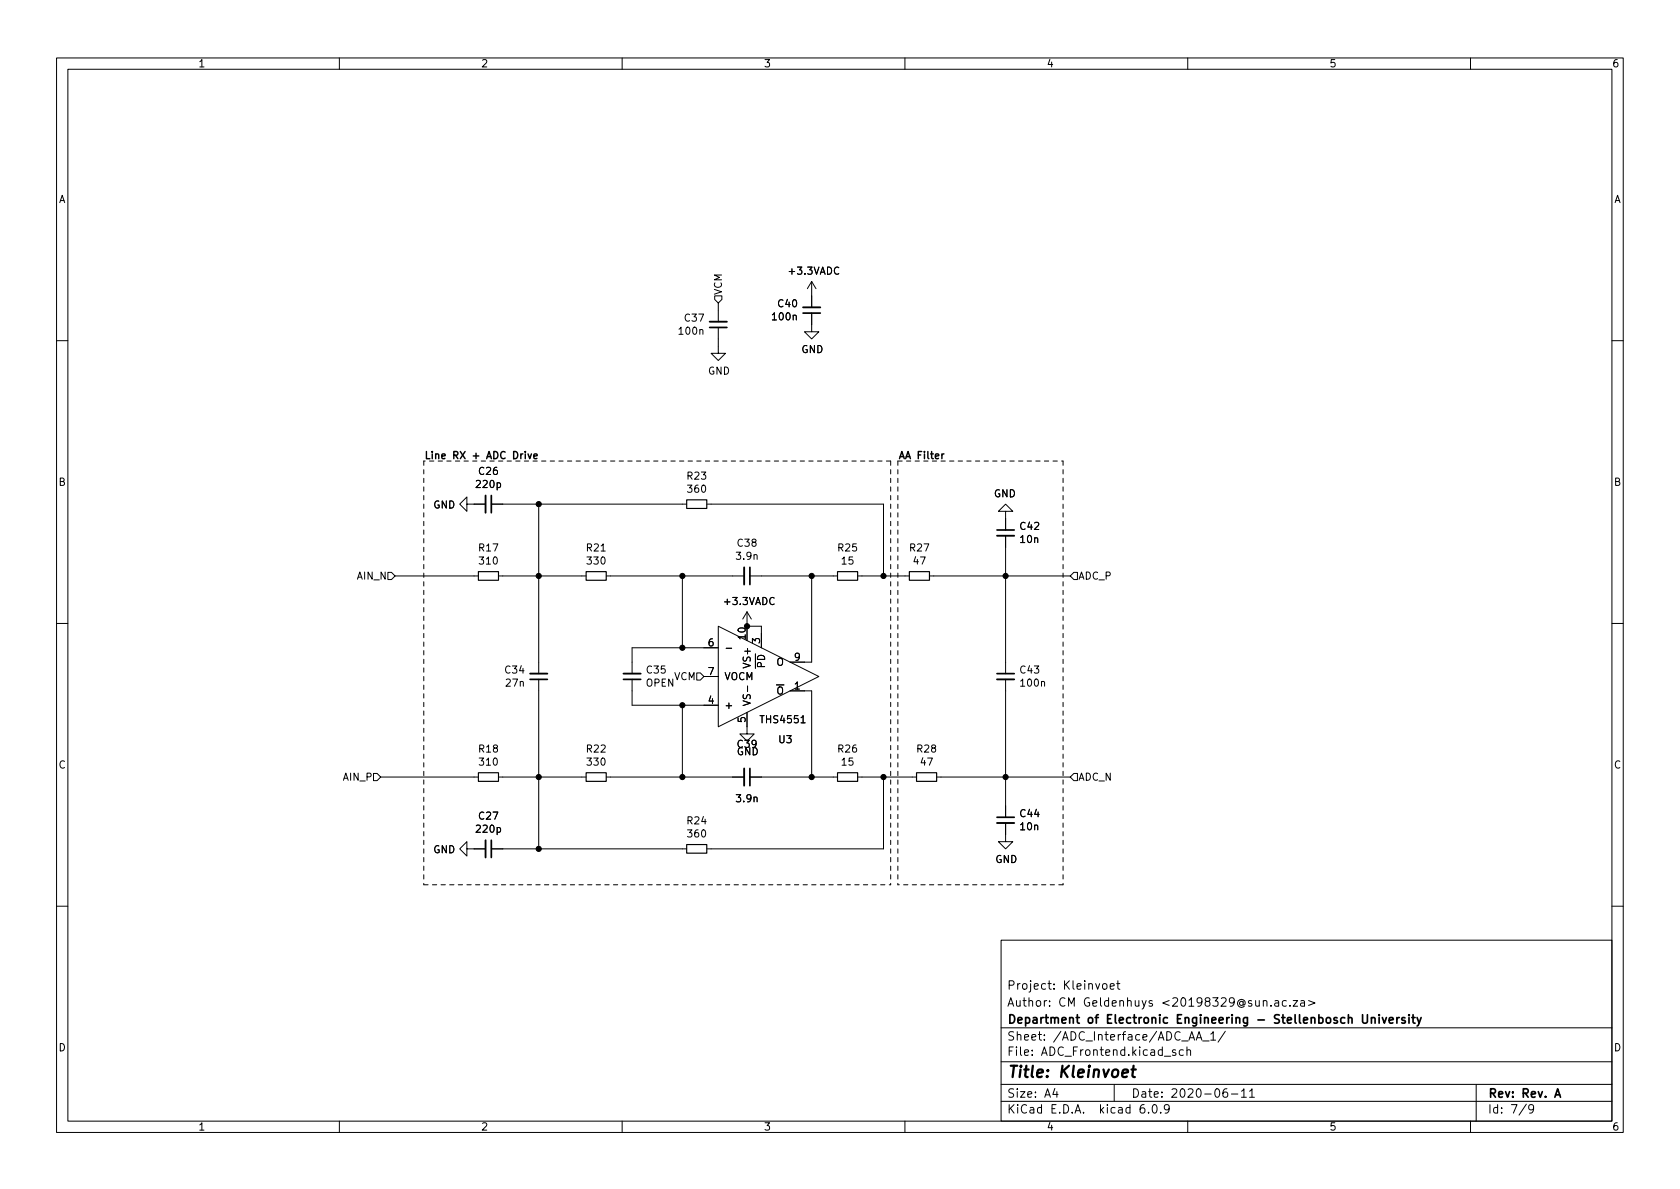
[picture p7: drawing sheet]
<svg xmlns="http://www.w3.org/2000/svg" width="297mm" height="210mm" viewBox="0 0 297 210" stroke-linecap="round" stroke-linejoin="round" font-family="sans-serif">
<g fill="none" stroke="#000" stroke-width=".18">
<path d="M10 10.2h277v190.1h-277zM12 12.2h273v186.1h-273zM60 10.2v2M110 10.2v2M160 10.2v2M210 10.2v2M260 10.2v2M126.4 52.3h1.2v.7l-.6 .6-.6-.6zM127 57.9v4.6h1.3l-1.3 1.2-1.3-1.2h1.3M127 53.6v3.3M143.5 55.4v3.3h1.3l-1.3 1.2-1.3-1.2h1.3M143.5 49.8l-.8 1.2"/>
<path d="M143.5 49.8v4.6M143.5 49.8l.8 1.2M10 60.2h2M285 60.2h2M82.5 89.1v-1.2l-1.2 1.2 1.2 1.3v-1.3h3.4M86.9 89.1h34.5M95.2 89.1v30M125 89.1h31.2v12.7M177.8 90.4h1.3l-1.3-1.3-1.3 1.3h1.3v3.3M177.8 94.7v24.4M10 110.2h2M68.6 101.2h.6l.6 .6-.6 .7h-.6z"/>
<path d="M69.8 101.8h14.8M88.1 101.8h15.5M107.2 101.8h24.4M120.6 101.8v12.7M123.2 119h.6l.7 .6-.7 .7h-.6zM124.5 119.6h2.5M127 110.7l17.8 8.9-17.8 8.9zM127 114.5h-15.2v4.6M128.4 114.6h1M132.1 108.2v2.5h2.5v3.8M132.1 108.2l-.8 1.3M132.1 108.2l.7 1.3"/>
<path d="M132.6 101.8h15.5M143.5 101.8v15.3h-3.8M151.6 101.8h9.2M164.3 101.8h24.9M189.9 101.2h.6v1.3h-.6l-.7-.7zM285 110.2h2M66 136.8h.7l.6 .6-.6 .6h-.7zM67.3 137.4h17.3M88.1 137.4h15.5M95.2 120.1v30M107.2 137.4h24.4M111.8 120.1v4.6h15.2"/>
<path d="M120.6 124.7v12.7M132.1 126v3.8h1.2l-1.2 1.3-1.3-1.3h1.3M132.2 121.3v1M132.6 137.4h15.5M139.7 122.2h3.8v15.2M151.6 137.4h10.5M156.2 137.4v12.7h-31.2M165.6 137.4h23.6M177.8 120.1v24.4M189.2 137.4l.7-.6h.6v1.2h-.6zM82.5 150.1v-1.3l-1.2 1.3 1.2 1.3v-1.3h3.4M86.9 150.1h34.5"/>
<path d="M177.8 145.5v3.3h1.3l-1.3 1.3-1.3-1.3h1.3M10 160.2h2M177 166.3h108v32h-108zM195.1 174l.3-.1 .3 .3v.4l-.3 .3h-.3l-.2-.3v-.4zM196.3 174.4l.7-.1-.1-.3-.4-.1-.2 .2 .1 .8h.5M197.4 173.9h.6M197.6 173.4v1.3l.4 .2M224.7 177.8v.1M225.4 177h.6l.1 .9M226.1 177.3l-.5 .1a.29 .29 0 0 0-.2 .2 .29 .29 0 0 0 .2 .3h.5M227.4 177l-.4-.1-.3 .3v.4l.2 .3h.5M228.1 177.8v.1"/>
<path d="M228.6 176.9h.8l-.8 1h.8M230 177h.6v.9M230.6 177.3l-.5 .1a.29 .29 0 0 0-.2 .2 .29 .29 0 0 0 .2 .3h.5M231.4 176.9l1.1 .5-1.1 .4M285 160.2h2M60 198.3v2M110 198.3v2M160 198.3v2M177 194.8h108M177 191.8h108M177 187.8h108M177 181.8h108"/>
<path d="M186.5 192.5l-.4 1h1M186.9 193v1M197 191.8v3M202.3 195.3a.59 .59 0 0 0-.7 .7v.5l.1 .3h.4l.3-.1v-.5l-.1-.2-.4-.1-.3 .3M203.1 196.7v.1M203.9 195.4l.2-.1a.81 .81 0 0 1 .6 .7 .81 .81 0 0 1-.3 .8h-.2a.81 .81 0 0 1-.6-.6 .81 .81 0 0 1 .3-.8zM205.2 196.7v.1M205.9 186.8h1.1M206.7 196l-.3 .3h-.3l-.2-.3 .1-.6 .4-.1 .2 .2a.99 .99 0 0 1-.3 1.3h-.3M207.9 185.7l-.4-.1-.2 .2 .1 .3 .5 .1v.4h-.6M209.2 185.7l-.4-.1-.3 .3v.4l.1 .3h.6M209.9 185.8l.2-.2 .3 .1 .1 .9"/>
<path d="M209.9 185.1v1.5M210 198.3v2M211.5 183.9l.5-1.5 .5 1.5M211.6 183.5h.8M212.6 184.1h1.2M214.1 182.9l.4-.5v1.5M214.1 183.9h.8M216.6 182.4l-1.2 1.9M216.9 192.5a.59 .59 0 0 0-.7 .7v.5l.2 .3h.4l.2-.1 .1-.5-.2-.2-.4-.1-.3 .3M217.7 193.5h1.2M219.5 193l.4-.5v1.5M219.5 194h.9"/>
<path d="M220.9 193l.5-.5v1.5M220.9 194h.9M260 198.3v2M261 191.8v6.5M269.9 195.3l-1.3 1.9M271.2 196l-.3 .3h-.3l-.3-.3 .1-.6 .5-.1 .2 .2a.99 .99 0 0 1-.4 1.3h-.3"/>
</g>
<g fill="none" stroke="#000" stroke-width=".3">
<path d="M125.5 57.9h3M142 55.4h3M86.9 87.6v3.1M176.3 93.7h3M132.6 100.3v3.1M176.3 119.1h3M93.7 120.1h3.1M110.2 120.1h3.1M132.6 135.9v3M86.9 148.6v3M176.3 144.5h3M240.9 179.4v1.2l.3 .3h.4l.2-.3v-1.2"/>
<path d="M242.5 179.9v1M243.8 179.4v.2M243.8 179.9v1M244.4 179.9l.4 1 .3-1M247 179.9v1M247.4 179.9l-.3 .1-.1 .2M249.1 179.4v.2M249.1 179.9v1M249.6 179.9h.6M249.8 179.4v1.3l.4 .2M250.6 179.9l.3 1M251.3 179.9l-.5 1.4-.2 .1"/>
<path d="M242.5 180.1l.2-.2 .4 .1v.9M245.6 180.4l.7-.1v-.3l-.5-.1-.2 .2 .1 .8h.6M248.4 180l-.3-.1-.3 .2 .1 .3 .5 .1v.4h-.6M274.9 194l.5-1.5 .5 1.5M275.1 193.6h.7"/>
</g>
<path d="M198.5 189.8l.9-.2v-.4l-.2-.1-.6 .1-.2 1 .3 .3 .5-.1M200.1 189.1h.7M200.4 188.5l-.2 1.7 .1 .2 .4 .1" fill="none" stroke="#000" stroke-width=".4"/>
<path d="M125.5 56.9h3M142 54.4h3M85.9 87.6v3.1M176.3 94.7h3M93.7 119.1h3.1M110.2 119.1h3.1M131.6 100.3v3.1M131.6 135.9v3M176.3 120.1h3M85.9 148.6v3M176.3 145.5h3" fill="none" stroke="#000" stroke-width=".33"/>
<path d="M121.4 88.4h3.6v1.5h-3.6zM84.6 101.1h3.5v1.5h-3.5zM103.6 101.1h3.6v1.5h-3.6zM148.1 101.1h3.5v1.5h-3.5zM160.8 101.1h3.5v1.5h-3.5zM84.6 136.6h3.5v1.6h-3.5zM103.6 136.6h3.6v1.6h-3.6zM148.1 136.6h3.5v1.6h-3.5zM162.1 136.6h3.5v1.6h-3.5zM121.4 149.3h3.6v1.6h-3.6z" fill="none" stroke="#000" stroke-width=".2"/>
<path d="M92.9 79.8v.2M92.9 80.3v.8M93.4 80.3l.3 .8 .3-.8M94.4 80.7l.6-.1-.1-.3h-.3l-.2 .1v.7h.5M166.9 80.3l-.4 .2" fill="none" stroke="#000" stroke-width=".25"/>
<path d="M74.9 81.5v75M157.5 81.5v75M157.5 81.5h-82.6M158.7 81.5h29.3M158.7 81.5v75M188 81.5v75M74.9 156.5h82.6M188 156.5h-29.3" fill="none" stroke="#000" stroke-width=".18" stroke-dasharray=".8 .8"/>
<g fill="#000" stroke="#000" stroke-width=".18">
<circle cx="95.2" cy="89.1" r=".46"/>
<circle cx="95.2" cy="101.8" r=".46"/>
<circle cx="120.6" cy="101.8" r=".46"/>
<circle cx="120.6" cy="114.5" r=".46"/>
<circle cx="132.1" cy="110.7" r=".46"/>
<circle cx="143.5" cy="101.8" r=".46"/>
<circle cx="156.2" cy="101.8" r=".46"/>
<circle cx="177.8" cy="101.8" r=".46"/>
<circle cx="95.2" cy="137.4" r=".46"/>
<circle cx="120.6" cy="137.4" r=".46"/>
<circle cx="120.6" cy="124.7" r=".46"/>
<circle cx="143.5" cy="137.4" r=".46"/>
<circle cx="156.2" cy="137.4" r=".46"/>
<circle cx="177.8" cy="137.4" r=".46"/>
<circle cx="95.2" cy="150.1" r=".46"/>
</g>
<text font-size="2.8" x="178" y="190.6">Title: Kleinvoet</text>
<g font-size="2.1">
<text x="178" y="178">Author: CM Geldenhuys &lt;20198329@sun.ac.za&gt;</text>
<text x="178" y="175">Project: Kleinvoet</text>
<text x="178" y="184">Sheet: /ADC_Interface/ADC_AA_1/</text>
<text x="178" y="181">Department of Electronic Engineering - Stellenbosch University</text>
<text x="178" y="186.7">File: ADC_Frontend.kicad_sch</text>
<text x="178" y="196.9">KiCad E.D.A. kicad 6.0.9</text>
<text x="178" y="194.1">Size: A4</text>
<text x="200" y="194.1">Date: 2020-06-11</text>
<text x="263" y="194.1">Rev: Rev. A</text>
<text x="263" y="196.9">Id: 7/9</text>
</g>
<g font-size="1.8">
<text x="35" y="11.9">1</text>
<text x="85" y="11.9">2</text>
<text x="135" y="11.9">3</text>
<text x="185" y="11.9">4</text>
<text x="235" y="11.9">5</text>
<text x="285" y="11.9">6</text>
<text x="10.3" y="35.9">A</text>
<text x="285.3" y="35.9">A</text>
<text x="127.6" y="52.2" transform="rotate(-90 127.6 52.2)">VCM</text>
<text x="139.6" y="48.6">+3.3VADC</text>
<text x="120.2" y="59.2">100n</text>
<text x="121.1" y="56.9">C37</text>
<text x="136.7" y="56.6">100n</text>
<text x="137.6" y="54.3">C40</text>
<text x="141.7" y="62.4">GND</text>
<text x="125.2" y="66.2">GND</text>
<text x="74.9" y="81.2">Line RX + ADC Drive</text>
<text x="84.7" y="84">C26</text>
<text x="158.7" y="81.2">AA Filter</text>
<text x="10.3" y="85.9">B</text>
<text x="76.6" y="89.9">GND</text>
<text x="84.3" y="86.3">220p</text>
<text x="121.6" y="84.8">R23</text>
<text x="121.7" y="87.1">360</text>
<text x="175.7" y="87.9">GND</text>
<text x="285.3" y="85.9">B</text>
<text x="180.4" y="93.7">C42</text>
<text x="84.7" y="97.5">R17</text>
<text x="84.9" y="99.8">310</text>
<text x="103.8" y="97.5">R21</text>
<text x="103.9" y="99.8">330</text>
<text x="130.3" y="99">3.9n</text>
<text x="130.5" y="96.7">C38</text>
<text x="148.2" y="97.5">R25</text>
<text x="148.9" y="99.8">15</text>
<text x="160.9" y="97.5">R27</text>
<text x="161.6" y="99.8">47</text>
<text x="180.5" y="96">10n</text>
<text x="63.2" y="102.5">AIN_N</text>
<text x="128.2" y="107">+3.3VADC</text>
<text x="190.6" y="102.5">ADC_P</text>
<text x="131.8" y="113" transform="rotate(-90 131.8 113)">10</text>
<text x="134.4" y="113.8" transform="rotate(-90 134.4 113.8)">3</text>
<text x="89.4" y="119.1">C34</text>
<text x="114.4" y="119.1">C35</text>
<text x="125.2" y="114.3">6</text>
<text x="125.2" y="119.4">7</text>
<text x="132.7" y="117.7" transform="rotate(-90 132.7 117.7)">VS+</text>
<text x="135.3" y="119.4" transform="rotate(-90 135.3 119.4)">~{PD}</text>
<text x="137.3" y="117.7">O</text>
<text x="140.5" y="116.8">9</text>
<text x="180.4" y="119.1">C43</text>
<text x="89.5" y="121.4">27n</text>
<text x="114.2" y="121.4">OPEN</text>
<text x="119.2" y="120.3">VCM</text>
<text x="125.2" y="124.5">4</text>
<text x="128" y="125.3">+</text>
<text x="128" y="120.3">VOCM</text>
<text x="132.7" y="125" transform="rotate(-90 132.7 125)">VS-</text>
<text x="135.9" y="122.8">~{O}</text>
<text x="140.5" y="121.9">1</text>
<text x="180.6" y="121.4">100n</text>
<text x="131.8" y="127.7" transform="rotate(-90 131.8 127.7)">5</text>
<text x="134.7" y="127.9">THS4551</text>
<text x="137.7" y="131.4">U3</text>
<text x="10.3" y="135.9">C</text>
<text x="84.7" y="133.1">R18</text>
<text x="84.9" y="135.4">310</text>
<text x="103.8" y="133.1">R22</text>
<text x="103.9" y="135.4">330</text>
<text x="130.2" y="133.5">GND</text>
<text x="130.5" y="132.2">C39</text>
<text x="148.2" y="133.1">R26</text>
<text x="148.9" y="135.4">15</text>
<text x="162.2" y="133.1">R28</text>
<text x="162.8" y="135.4">47</text>
<text x="285.3" y="135.9">C</text>
<text x="60.7" y="138">AIN_P</text>
<text x="130.3" y="141.9">3.9n</text>
<text x="190.6" y="138">ADC_N</text>
<text x="84.3" y="147.2">220p</text>
<text x="84.7" y="144.9">C27</text>
<text x="121.6" y="145.8">R24</text>
<text x="121.7" y="148.1">360</text>
<text x="180.4" y="144.5">C44</text>
<text x="180.5" y="146.8">10n</text>
<text x="76.6" y="150.9">GND</text>
<text x="176" y="152.6">GND</text>
<text x="10.3" y="185.9">D</text>
<text x="285.3" y="185.9">D</text>
<text x="35" y="199.9">1</text>
<text x="85" y="199.9">2</text>
<text x="135" y="199.9">3</text>
<text x="185" y="199.9">4</text>
<text x="235" y="199.9">5</text>
<text x="285" y="199.9">6</text>
</g>
</svg>
